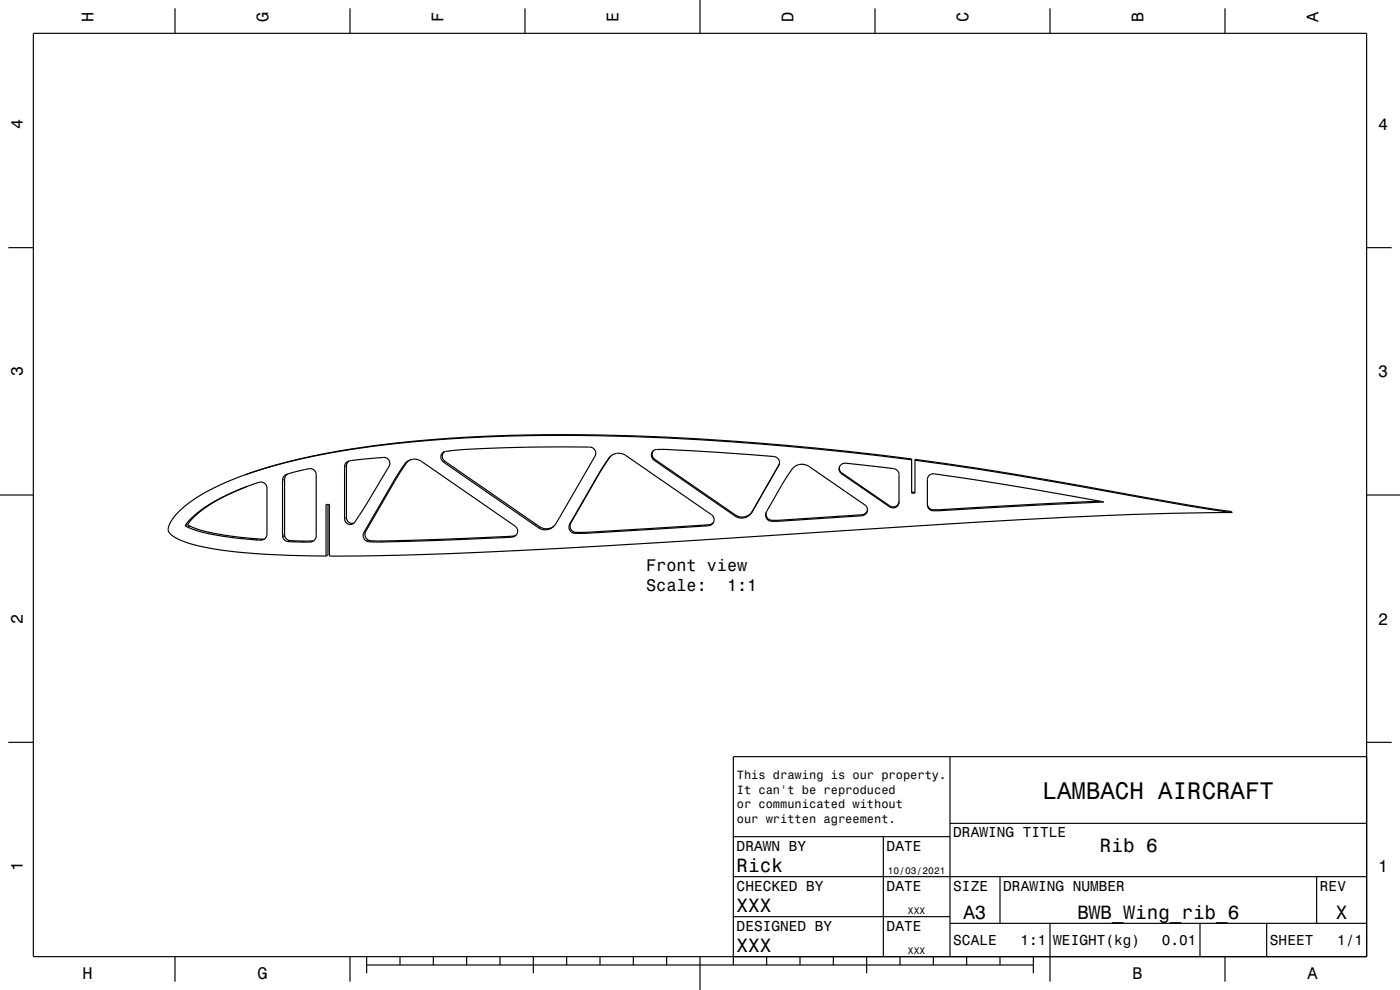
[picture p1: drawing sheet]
<svg xmlns="http://www.w3.org/2000/svg" width="420mm" height="297mm" viewBox="0 0 420 297" stroke-linecap="round" stroke-linejoin="round" font-family="sans-serif">
<g fill="none" stroke="#000" stroke-width=".35">
<path d="M10 10h400v277h-400zM52.5 2.5v7.5M105 2.5v7.5M157.5 2.5v7.5M210 0v10M262.5 2.5v7.5M315 2.5v7.5M367.5 2.5v7.5M2.5 74.3h7.5M410 74.3h7.5M103.8 138.8l.6-.4 1.1-.2 8.6-.9a1.94 1.94 0 0 1 2.2 .4 1.94 1.94 0 0 1 .4 2.2l-7 11.7-3.2 5a1.7 1.7 0 0 1-2 .7 1.7 1.7 0 0 1-1.1-1.7v-15.6zM104.7 138.3l-.6 .7-.2 .8v15.5a1.74 1.74 0 0 0 2.3 1.7"/>
<path d="M121.7 138.8a3.7 3.7 0 0 1 4.8-.4l28 19.4a1.94 1.94 0 0 1 .5 2.5 1.94 1.94 0 0 1-2.3 .9l-22.2 1-19.1 .4a1.98 1.98 0 0 1-2-.8 1.98 1.98 0 0 1-.2-2.1l9.3-16zM123 138l-1.1 1-2.5 3.8-9.7 16.6a2.05 2.05 0 0 0 .3 2.2 2.05 2.05 0 0 0 2.1 .7l27.6-.8 13.2-.6 1.9-.3M132.8 135.9l.6-.4 2.8-.4 11.4-.6 14.2-.4h12.5a8 8 0 0 1 3.8 .5 1.82 1.82 0 0 1 .4 2.3l-10.9 18.8a4.4 4.4 0 0 1-4.6 3.2l-1.8-.8-28.1-19.5a1.81 1.81 0 0 1-.3-2.7zM133.4 135.5a1.77 1.77 0 0 0 .1 2.9l27.2 18.8a4.1 4.1 0 0 0 5.5 .7M183 137.1a3.7 3.7 0 0 1 4.8-.4l25.6 17.7a1.9 1.9 0 0 1 .6 2.3 1.9 1.9 0 0 1-2.1 1.1l-35.9 2.2h-3.6a1.86 1.86 0 0 1-1.5-2.8l8.9-15.3zM183.3 136.8l-3.1 4.6-8.9 15.5a1.86 1.86 0 0 0 1.4 2.8h3.6l36-2.2a2.04 2.04 0 0 0 1.8-.8M196 135.2l-.3 .6v.9l.8 1.1 24.1 16.7a3.6 3.6 0 0 0 5.1-1.1M233.7 139.3l-8 14.1M233.8 139.3a1.79 1.79 0 0 0-1.7-2.3l-16.4-1.3-18-.9a1.78 1.78 0 0 0-2.2 1 1.78 1.78 0 0 0 .8 2.3l24.2 16.7a3.6 3.6 0 0 0 5.3-1.4M233.8 139.3l-8 14.1M233.8 139.2l-.1 .1M252.2 139.6a4.7 4.7 0 0 1 3.9-.4l9.5 1.1a5.7 5.7 0 0 1 3.8 1.1l.3 .9v8.3a1.77 1.77 0 0 1-1 1.6 1.77 1.77 0 0 1-1.9-.2l-14.4-10a1.71 1.71 0 0 1-.2-2.4z"/>
<path d="M273.5 137.9a804.3 804.3 0 0 0-121.3-7.1 327.2 327.2 0 0 0-63.4 7.2l-9.8 2.6-5.5 1.9M274.5 138.1a1488.7 1488.7 0 0 1 80.1 13.3l14.8 2.3M0 148.5h10M55.6 157.7a25.8 25.8 0 0 1 10.1-8l4.3-2.1 5.5-2.2a5.7 5.7 0 0 1 3.6-.6 1.83 1.83 0 0 1 1 1.6v13.8a2.13 2.13 0 0 1-3 1.8 79.3 79.3 0 0 1-19.8-3.4l-1-.5M55.6 157.7l.7 .4M56.3 157.4l.7 .5M56.3 157.4l-.7 .3M57 157.9a65.2 65.2 0 0 0 20.8 3.8h1.5M57 157.9l-.7 .2M73.5 142.5a54.3 54.3 0 0 0-19.6 10.7 8.2 8.2 0 0 0-3.4 6.1 7.9 7.9 0 0 0 4.7 3.2 82.4 82.4 0 0 0 22 3.6l9.3 .5 11.3 .2M73.5 142.5a192.7 192.7 0 0 1 44.6-9.5 540.5 540.5 0 0 1 91.7-1.3l18.1 1.2 16.7 1.5 28.9 3.3v10.2h1v-10.1l9 1.2a2124.6 2124.6 0 0 1 72.9 12.5l12.9 1.9 .4 .4-.3-.1M74.2 145.9a45.5 45.5 0 0 0-16.8 10l-1.1 1.5"/>
<path d="M85.3 142.8l.8-.5 4-1.1a8 8 0 0 1 3.8-.4 1.84 1.84 0 0 1 1 1.6v18.3a2.19 2.19 0 0 1-2.9 1.9h-3.2a6.2 6.2 0 0 1-3.5-.6l-.5-1.4v-16.5zM86.3 142.2l-.1 .1a1.89 1.89 0 0 0-.8 1.5v16.5a2.23 2.23 0 0 0 2.9 1.9h5.8M98.4 151.3v15.2l-.6 .3M238.1 140.3l.1-.2a3.8 3.8 0 0 1 4.6-.1l16.7 11.5a1.89 1.89 0 0 1 .5 2.4 1.89 1.89 0 0 1-2.3 .9l-26 1.6a1.89 1.89 0 0 1-1.8-2.9l5.3-9.2zM251.8 140.3a1.82 1.82 0 0 0 .8 1.6l14.2 9.8a1.77 1.77 0 0 0 2.9-1.3M260.3 153a2.44 2.44 0 0 1-3 1.5l-25.5 1.6a1.88 1.88 0 0 1-1.9-2.5M273.5 147.7h1M278.7 142.6l.8-.4a741.1 741.1 0 0 1 51.6 8.4l-49.7 2.6a2.79 2.79 0 0 1-2.7-.6l-.5-1.2v-7.5zM329.9 150.3l-48.5 2.6a2.77 2.77 0 0 1-2.7-.6l-.5-1M369.4 153.7a1348.3 1348.3 0 0 0-84.2 3.4l-74.2 4.9a2029.9 2029.9 0 0 1-99.2 4.7l-13 .1v-15.5h-1v15.5M410 148.5h10M2.5 222.7h7.5"/>
<path d="M285 227v60M410 222.7h7.5M410 227h-190v62.5M220 251h65M265 251v36M285 247h125M220 275h65M220 263h190M285 277h125M300 263v14M315 277v17.5M360 277v10"/>
<path d="M380 277v10M395 263v14M52.5 287v7.5M105 287v7.5M110 289.5h200M110 287v5M120 287v2.5M130 287v2.5M140 287v2.5M150 287v2.5M160 287v5M170 287v2.5"/>
<path d="M180 287v2.5M190 287v2.5M200 287v2.5M210 287v10M230 287v2.5M240 287v2.5M250 287v2.5M260 287v5M270 287v2.5M280 287v2.5M290 287v2.5M300 287v2.5"/>
<path d="M310 287v5M367.5 287v7.5"/>
</g>
<g fill="none" stroke="#000" stroke-width=".3">
<path d="M103.9 139.8l-.5 .2M121.8 139.1l-.5 .2M133.3 135.5l-.3 .2M133.5 138.4l-.4 .2M182.9 137.3l-.3 .2M196.5 137.8l-.2 .3M233.7 139.3l-.1 .3M85.4 143.8l-.6 .3M103.9 155.3l-.5 .3M109.7 159.4l-.5 .3M118.3 144.5l-.5 .3M160.7 157.2l-.3 .3"/>
<path d="M161.9 158l-.3 .3M171.3 156.9l-.4 .3M172.3 159.6l-.3 .3M172.7 159.7l-.3 .3M176.3 159.7l-.3 .3M179.5 142.5l-.2 .3M211.5 157.5l-.1 .3M212.8 157.4l-.2 .3M220.6 154.5l-.1 .3M225.9 153.1l-.3 .5M231.5 156.1l-.1 .3M231.8 156.1l-.1 .3"/>
<path d="M233.7 156.1l-.2 .3M252 141.2l-.1 .2M252.6 141.9v.3M258.5 154.4v.3M260 153.5v.3M266.8 151.7v.3M268.3 152.1v.2M269.6 151v.2M280 152.9v.3M282.1 152.9v.3M77.3 161.7l-.7 .3M78.9 161.7l-.7 .3"/>
<path d="M85.4 160.3l-.6 .3M85.4 160.8l-.6 .3M87 162.2l-.6 .3M88.6 162.3l-.6 .3M91.1 162.3l-.6 .3M93.7 162.3l-.6 .3M110.6 162.1l-.6 .3M111.1 162.2l-.5 .3M114.7 162.3l-.5 .3M152.4 160.9l-.4 .3M154 160.8l-.3 .3"/>
</g>
<text font-size="7.2" x="312.8" y="239.6">LAMBACH AIRCRAFT</text>
<g font-size="5.8">
<text x="330" y="255.6">Rib 6</text>
<text x="221" y="261.6">Rick</text>
<text x="221" y="273.6">XXX</text>
<text x="289" y="275.6">A3</text>
<text x="323.2" y="275.6">BWB_Wing_rib_6</text>
<text x="400.8" y="275.6">X</text>
<text x="221" y="285.6">XXX</text>
</g>
<g font-size="5">
<text x="28.1" y="6.5" transform="rotate(-90 28.1 6.5)">H</text>
<text x="80.6" y="6.5" transform="rotate(-90 80.6 6.5)">G</text>
<text x="133.1" y="6.5" transform="rotate(-90 133.1 6.5)">F</text>
<text x="185.6" y="6.5" transform="rotate(-90 185.6 6.5)">E</text>
<text x="238.1" y="6.5" transform="rotate(-90 238.1 6.5)">D</text>
<text x="290.6" y="6.5" transform="rotate(-90 290.6 6.5)">C</text>
<text x="343.1" y="6.5" transform="rotate(-90 343.1 6.5)">B</text>
<text x="395.6" y="6.5" transform="rotate(-90 395.6 6.5)">A</text>
<text x="6.8" y="38.7" transform="rotate(-90 6.8 38.7)">4</text>
<text x="413.5" y="39">4</text>
<text x="6.8" y="112.9" transform="rotate(-90 6.8 112.9)">3</text>
<text x="413.5" y="113.2">3</text>
<text x="193.8" y="171.2">Front view</text>
<text x="193.8" y="177.2">Scale:</text>
<text x="218.1" y="177.2">1:1</text>
<text x="6.8" y="187.1" transform="rotate(-90 6.8 187.1)">2</text>
<text x="413.5" y="187.4">2</text>
<text x="6.8" y="261.3" transform="rotate(-90 6.8 261.3)">1</text>
<text x="413.5" y="261.6">1</text>
<text x="24.7" y="293.8">H</text>
<text x="77.2" y="293.8">G</text>
<text x="339.7" y="293.8">B</text>
<text x="392.2" y="293.8">A</text>
</g>
<g font-size="4.3">
<text x="286" y="251.2">DRAWING TITLE</text>
<text x="221" y="255.2">DRAWN BY</text>
<text x="266" y="255.2">DATE</text>
<text x="221" y="267.2">CHECKED BY</text>
<text x="266" y="267.2">DATE</text>
<text x="286" y="267.2">SIZE</text>
<text x="301" y="267.2">DRAWING NUMBER</text>
<text x="396" y="267.2">REV</text>
<text x="221" y="279.2">DESIGNED BY</text>
<text x="266" y="279.2">DATE</text>
<text x="286" y="283.6">SCALE</text>
<text x="306.2" y="283.6">1:1</text>
<text x="316" y="283.6">WEIGHT(kg)</text>
<text x="348.6" y="283.6">0.01</text>
<text x="381" y="283.6">SHEET</text>
<text x="401.2" y="283.6">1/1</text>
</g>
<g font-size="3.6">
<text x="221.1" y="233.8">This drawing is our property.</text>
<text x="221.1" y="238.1">It can't be reproduced</text>
<text x="221.1" y="242.5">or communicated without</text>
<text x="221.1" y="246.8">our written agreement.</text>
</g>
<g font-size="2.9">
<text x="266.3" y="262.3">10/03/2021</text>
<text x="272.4" y="274.3">XXX</text>
<text x="272.4" y="286.3">XXX</text>
</g>
</svg>
